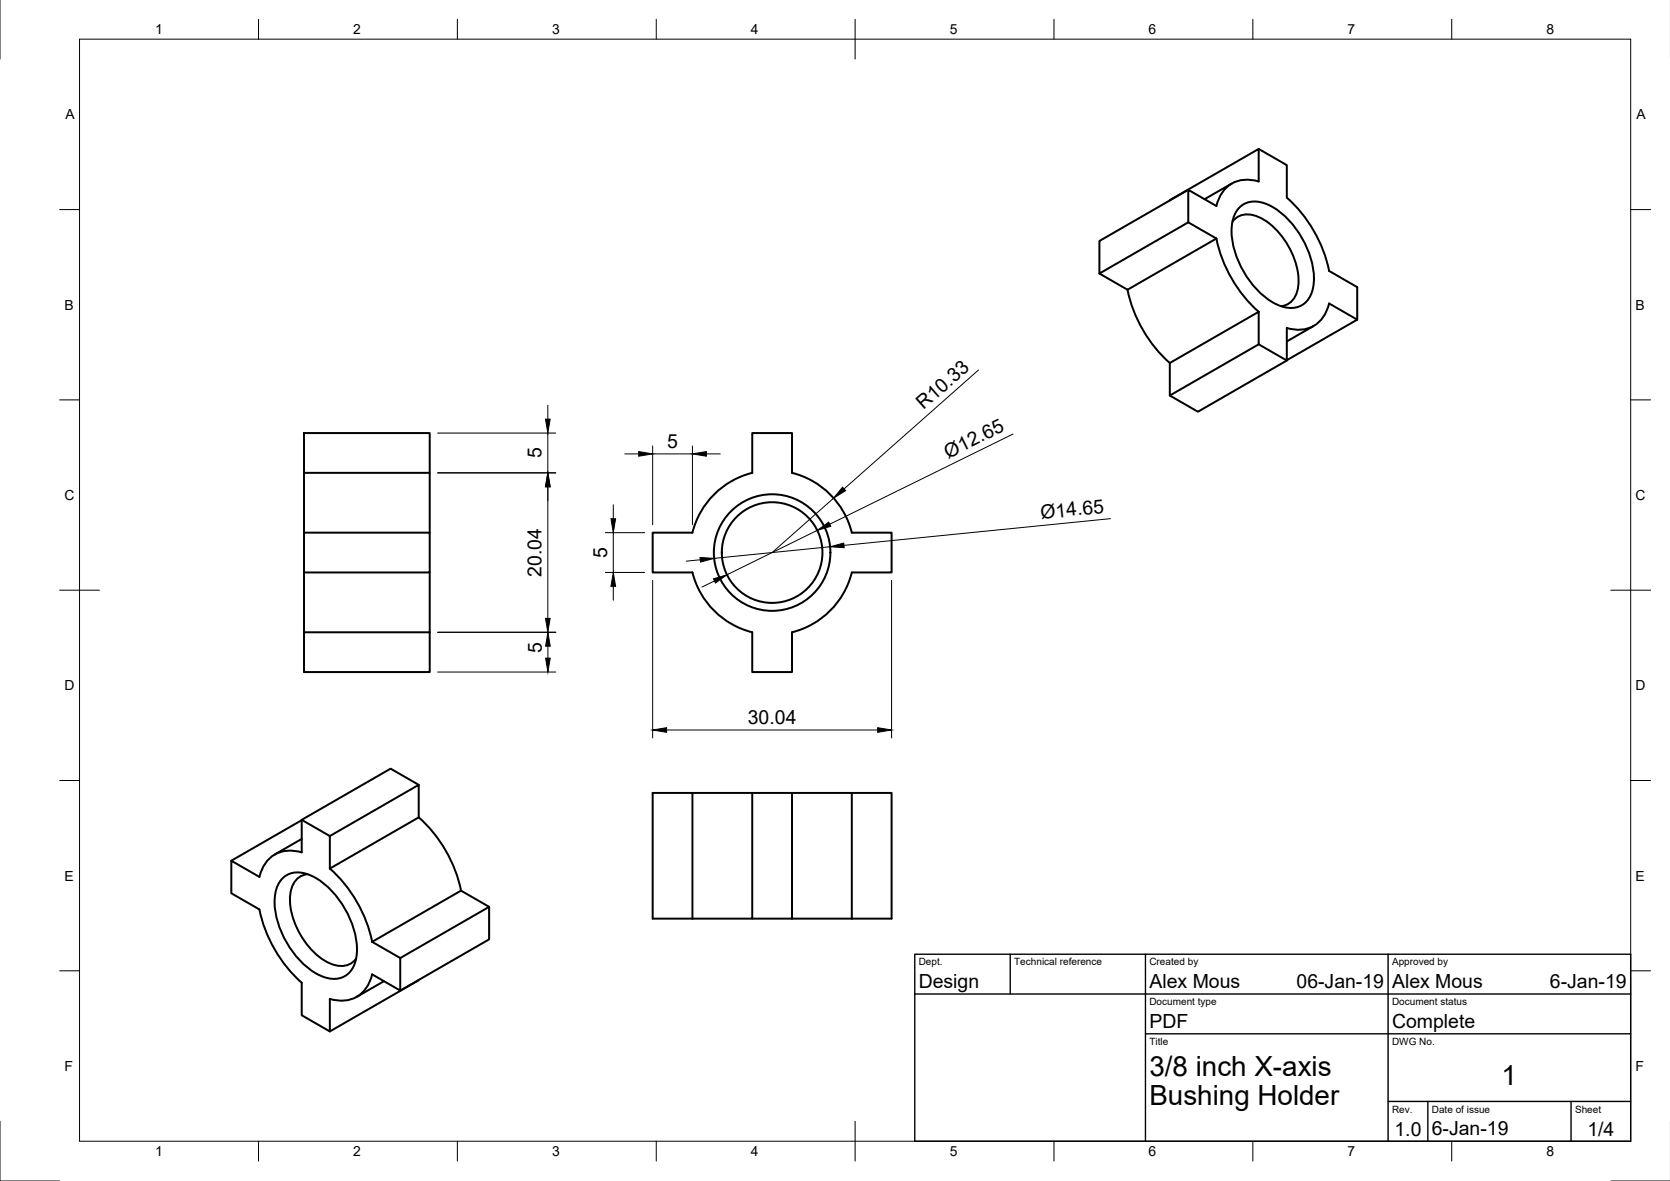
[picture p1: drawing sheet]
<svg xmlns="http://www.w3.org/2000/svg" width="420mm" height="297mm" viewBox="0 0 420 297" stroke-linecap="round" stroke-linejoin="round" font-family="sans-serif">
<!-- layer: Visible -->
<g fill="none" stroke="#000" stroke-width=".5">
<path d="M316.7 37.5l7.1 4v8.2a34 34 0 0 1 10.6 18.4l7.1 4.1v8.2l-7.1-4.1a7.9 7.9 0 0 1-10.6 6.2v8.2l-7.1-4.1v-8.2M294.3 50.4l22.4-12.9v8.1a7.9 7.9 0 0 0-10.7 6.2l-7-4.1v8.2l7 4.1M299 47.7l-22.4 12.9v8.2l22.4-12.9M306 60l-22.3 12.9-7.1-4.1M306 60a34 34 0 0 0 10.7 18.4M309.9 46.2l-6.8 3.9M310.1 55.8a5 5 0 0 1 6.3-1.3 18.9 18.9 0 0 1 10.2 17.7 5 5 0 0 1-4.3 4.8M311.7 52.3a6 6 0 0 1 7.2-.9 22.1 22.1 0 0 1 11.6 20.1 5.8 5.8 0 0 1-6.5 5.9 15.8 15.8 0 0 1-9.9-7.2 21.1 21.1 0 0 1-4.2-13.6 7.5 7.5 0 0 1 1.8-4.3zM283.7 72.9a34 34 0 0 0 10.6 18.4M316.7 78.4l-22.4 12.9v8.2l22.4-12.9M323.8 90.7l-22.4 12.9-7.1-4.1M330.5 82l-6.7 3.9"/>
<path d="M341.5 80.4l-17.7 10.2M76.5 118.9v15.1M76.5 108.9h31.6v10h-31.6zM108.1 118.9v15.1M76.5 134h31.6v10h-31.6v15M76.5 134v10M164.2 134h10a20.7 20.7 0 0 1 15.1-15.1v-10h10v10a20.7 20.7 0 0 1 15 15.1h10v10h-10a20.7 20.7 0 0 1-15 15v10h-10v-10a20.7 20.7 0 0 1-15.1-15h-10zM76.5 159v10h31.6v-10M76.5 159h31.6M108.1 144v15M105.3 197.4l-7-4.1-22.4 12.9v8.2a7.9 7.9 0 0 0-10.6 6.2l-7.1-4.1v8.2l7.1 4a34.1 34.1 0 0 0 10.6 18.5v8.1l7.1 4.1v-8.2a7.9 7.9 0 0 0 10.6-6.1l7.1 4v-8.1M164.2 199.4h10v31.7h-10z"/>
<path d="M174.2 199.4h15.1M189.3 199.4h10v31.7M189.3 199.4v31.7h-15.1M199.3 199.4h15M214.3 199.4h10v31.7h-10zM75.9 206.2l7.1 4.1v8.2M75.9 211l-6.8 3.9M75.9 206.3l-17.7 10.2M77.4 219.9a5 5 0 0 0-4.3 4.8 18.9 18.9 0 0 0 10.2 17.7 5 5 0 0 0 6.3-1.3M83 218.5a34 34 0 0 1 10.6 18.4M105.3 205.6v-8.2l-22.3 12.9M105.3 205.6l-22.3 12.9"/>
<path d="M105.3 205.6a34 34 0 0 1 10.7 18.4M70.9 221.1a6 6 0 0 1 7.2-.9 22.1 22.1 0 0 1 11.6 20 5.8 5.8 0 0 1-6.5 5.9 15.8 15.8 0 0 1-9.9-7.1 21.1 21.1 0 0 1-4.1-13.6 7.5 7.5 0 0 1 1.7-4.3zM93.6 236.9l7.1 4.1M123.1 228.1l-7.1-4.1-22.4 12.9M189.3 231.1h10M199.3 231.1h15M96.6 246.8l-6.8 3.9M100.7 241l22.4-12.9v8.2l-22.4 12.8M105.3 246.5l-22.3 12.9"/>
<circle cx="194.3" cy="139" r="14.7"/>
<circle cx="194.3" cy="139" r="12.7"/>
</g>
<!-- layer: Border -->
<g fill="none" stroke="#000" stroke-width=".25">
<path d="M0 -.1v15M20 9.9h390.3v277.1h-390.3zM65 4.8v5.1M115.1 4.8v5.1M165.1 4.8v5.1M215.1 4.8v10.1M265.2 4.8v5.1M315.2 4.8v5.1M365.2 4.8v5.1M15 52.7h5M410.3 52.7h5M15 100.6h5"/>
<path d="M410.3 100.6h5M15 148.4h10M405.3 148.4h10M15 196.3h5M410.3 196.3h5M15 244.2h5M410.3 244.2h5M0 282v15h15M65 287v5M115.1 287v5M165.1 287v5M215.1 282v10"/>
<path d="M265.2 287v5M315.2 287v5M365.2 287v5M405.3 297h14.9"/>
</g>
<!-- layer: TitleBlock -->
<path d="M230.2 240h180.1v47h-180.1zM230.2 250h180.1M254.2 240v10M288.2 240v47M349.2 240v47M288.2 260h122.1M349.2 277h61.1M359.2 277v10M395.3 277v10" fill="none" stroke="#000" stroke-width=".35"/>
<!-- layer: Dimensions -->
<g fill="none" stroke="#000" stroke-width=".25">
<path d="M246.2 93.1l-33.8 29.9M110.1 108.9h29.7M110.1 118.9h29.7M137.8 101.9v3.5M137.8 108.9v10M157.2 114.2h3.5M164.2 112.2v19.8M164.2 114.2h10M174.2 112.2v19.8M177.7 114.2h3.5M254.9 109.2l-46.1 22.6M137.8 122.4v33.1"/>
<path d="M152.3 134h9.9M154.3 127v3.5M154.3 134v10M205.6 133.4l-22.7 11.2M208.8 137.5l-29.1 2.9M209.7 125.3l-15.4 13.7M279.4 130.4l-67.1 6.8M110.1 159h29.8M152.3 144h9.9M154.3 147.5v3.5M164.2 146v39.6M176.2 140.8l-3.5 .3"/>
<path d="M179.8 146.1l-3.2 1.6M224.3 146v39.6M110.1 169h29.8M137.8 162.5v3M167.7 183.6h53.1"/>
</g>
<g fill="#000" stroke="#000" stroke-width=".25">
<path d="M137.2 105.4h1.2l-.6 3.5zM160.7 113.6l3.5 .6-3.5 .5zM174.2 114.2l3.5-.6v1.1zM137.8 118.9l.6 3.5h-1.2zM153.7 130.5h1.2l-.6 3.5zM205.6 133.4l2.9-2.1 .5 1.1zM212 122.5l.7 .9-3 1.9zM208.8 137.5l3.5-.9 .1 1.1zM137.2 155.5h1.2l-.6 3.5zM154.3 144l.6 3.5h-1.2zM176.1 140.2l3.6 .2-3.5 1zM179.5 145.6l3.4-1-2.9 2z"/>
<path d="M137.8 159l.6 3.5h-1.1zM137.3 165.5h1.1l-.6 3.5zM164.2 183.6l3.5-.6v1.2zM220.8 183l3.5 .6-3.5 .6z"/>
</g>
<g font-size="7">
<text x="289.2" y="270.5">3/8 inch X-axis</text>
<text x="377.8" y="272.9">1</text>
<text x="289.2" y="278">Bushing Holder</text>
</g>
<g font-size="4.9">
<text x="232.4" y="103.2" transform="rotate(-41 232.4 103.2)">R10.33</text>
<text x="167.8" y="112.6">5</text>
<text x="136.3" y="115.3" transform="rotate(-90 136.3 115.3)">5</text>
<text x="238.6" y="115.4" transform="rotate(-26 238.6 115.4)">Ø12.65</text>
<text x="261.9" y="130.5" transform="rotate(-6 261.9 130.5)">Ø14.65</text>
<text x="152.7" y="140.3" transform="rotate(-90 152.7 140.3)">5</text>
<text x="136.3" y="145.1" transform="rotate(-90 136.3 145.1)">20.04</text>
<text x="136.3" y="164.2" transform="rotate(-90 136.3 164.2)">5</text>
<text x="188.2" y="182">30.04</text>
<text x="231.2" y="248.5">Design</text>
<text x="289.2" y="248.5">Alex Mous</text>
<text x="326.2" y="248.5">06-Jan-19</text>
<text x="350.2" y="248.5">Alex Mous</text>
<text x="390" y="248.5">6-Jan-19</text>
<text x="289.2" y="258.5">PDF</text>
<text x="350.2" y="258.5">Complete</text>
<text x="350.8" y="285.7">1.0</text>
<text x="360.2" y="285.5">6-Jan-19</text>
<text x="399.4" y="285.7">1/4</text>
</g>
<g font-size="3.5">
<text x="39" y="8.6">1</text>
<text x="88.9" y="8.6">2</text>
<text x="138.9" y="8.6">3</text>
<text x="188.9" y="8.6">4</text>
<text x="239" y="8.6">5</text>
<text x="288.9" y="8.6">6</text>
<text x="339" y="8.6">7</text>
<text x="389.1" y="8.6">8</text>
<text x="16.4" y="30">A</text>
<text x="411.7" y="30">A</text>
<text x="16.2" y="77.9">B</text>
<text x="411.5" y="77.9">B</text>
<text x="16.3" y="125.8">C</text>
<text x="411.5" y="125.8">C</text>
<text x="16.2" y="173.6">D</text>
<text x="411.5" y="173.6">D</text>
<text x="16.3" y="221.5">E</text>
<text x="411.5" y="221.5">E</text>
<text x="16.3" y="269.4">F</text>
<text x="411.5" y="269.4">F</text>
<text x="39" y="290.8">1</text>
<text x="88.9" y="290.8">2</text>
<text x="138.9" y="290.8">3</text>
<text x="188.9" y="290.8">4</text>
<text x="239" y="290.8">5</text>
<text x="288.9" y="290.8">6</text>
<text x="339" y="290.8">7</text>
<text x="389.1" y="290.8">8</text>
</g>
<g font-size="2.5">
<text x="231.2" y="242.8">Dept.</text>
<text x="255.2" y="242.8">Technical reference</text>
<text x="289.2" y="242.8">Created by</text>
<text x="350.2" y="242.8">Approved by</text>
<text x="289.2" y="252.8">Document type</text>
<text x="350.2" y="252.8">Document status</text>
<text x="289.2" y="262.8">Title</text>
<text x="350.2" y="262.8">DWG No.</text>
<text x="350.2" y="279.8">Rev.</text>
<text x="360.2" y="279.8">Date of issue</text>
<text x="396.3" y="279.8">Sheet</text>
</g>
</svg>
